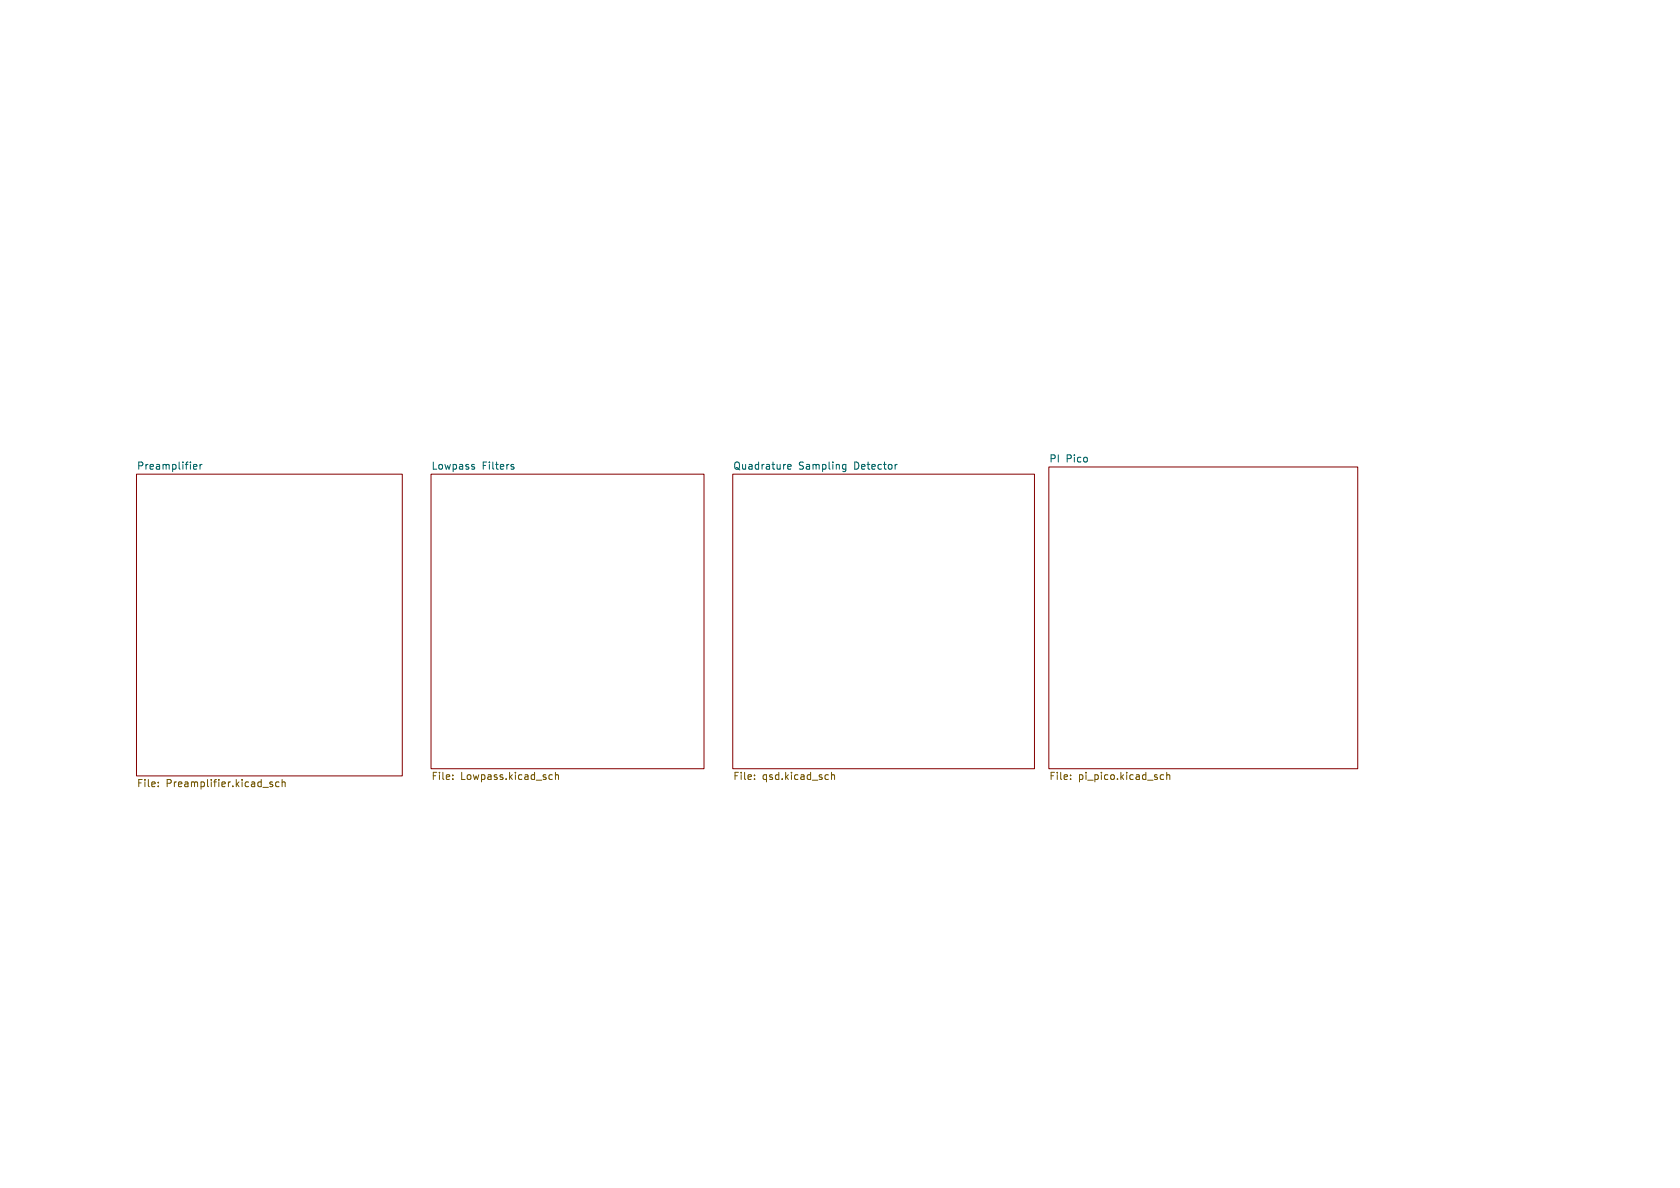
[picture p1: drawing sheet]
<svg xmlns="http://www.w3.org/2000/svg" width="297mm" height="210mm" viewBox="0 0 297 210" stroke-linecap="round" stroke-linejoin="round" font-family="sans-serif">
<g fill="#fff" stroke="#fff" stroke-width=".18">
<path d="M129.5 83.8h53.4v52.1h-53.4z"/>
<path d="M24.1 83.8h47v53.4h-47z"/>
<path d="M76.2 83.8h48.3v52.1h-48.3z"/>
<path d="M185.4 82.6h54.6v53.3h-54.6z"/>
</g>
<path d="M24.1 83.8h47v53.4h-47zM76.2 83.8h48.3v52.1h-48.3zM129.5 83.8h53.4v52.1h-53.4zM185.4 82.6h54.6v53.3h-54.6z" fill="none" stroke="#840000" stroke-width=".18"/>
<path d="M34.2 82.5l.6-.1v-.2l-.4-.1-.2 .2 .1 .6h.5M35.4 82.1v.8M35.7 82.1l-.3 .2M83.6 82.5l.3 .1v.2l-.2 .1h-.2M83.6 82.1l.3 .1M90.5 82.5l.3 .1 .1 .2-.2 .1h-.2M90.5 82.1l.3 .1M139.3 82.5l.6-.1-.1-.2-.4-.1-.1 .2v.6h.5M149.1 82.9h.4M149.1 82.2h.4M149.5 82.1v1l-.2 .3-.3-.1M158.6 82.1l-.2 .1" fill="none" stroke="#006464" stroke-width=".18"/>
<g fill="none" stroke="#725600" stroke-width=".18">
<path d="M28 138.9v.2M28 138.3v.1M48.2 138.3l-.3-.1-.2 .2 .1 .2 .4 .1v.3h-.5M49.3 138.3l-.3-.1-.3 .3 .1 .5h.5M49.9 138.3l.2-.1 .3 .1v.8M49.9 137.8v1.3M80 137.7v.1M80 137v.1M97.2 137h.4M97.2 137.7h.4M98.2 137.1l.2-.1h.3v.8M98.2 136.5v1.3"/>
<path d="M133.4 137.7v.1M133.4 137v.1M147 136.5v1.3M147 137.1l.2-.1h.3v.8M189.3 137.7v.1M189.3 137v.1M205.7 137h-.3l-.3 .2 .1 .5h.5M206.3 137.1l.1-.1h.3l.1 .8M206.3 136.5v1.3"/>
</g>
<g font-size="1.8" fill="#006464">
<text x="24.1" y="83.1">Preamplifier</text>
<text x="76.2" y="83.1">Lowpass</text>
<text x="85.2" y="83.1">Filters</text>
<text x="129.5" y="83.1">Quadrature</text>
<text x="141.2" y="83.1">Sampling</text>
<text x="151.1" y="83.1">Detector</text>
<text x="185.4" y="81.8">PI</text>
<text x="188.5" y="81.8">Pico</text>
</g>
<g font-size="1.8" fill="#725600">
<text x="24.1" y="139.5">File:</text>
<text x="29.4" y="139.5">Preamplifier.kicad_sch</text>
<text x="76.2" y="138.2">File:</text>
<text x="81.4" y="138.2">Lowpass.kicad_sch</text>
<text x="129.5" y="138.2">File:</text>
<text x="134.8" y="138.2">qsd.kicad_sch</text>
<text x="185.4" y="138.2">File:</text>
<text x="190.6" y="138.2">pi_pico.kicad_sch</text>
</g>
</svg>
